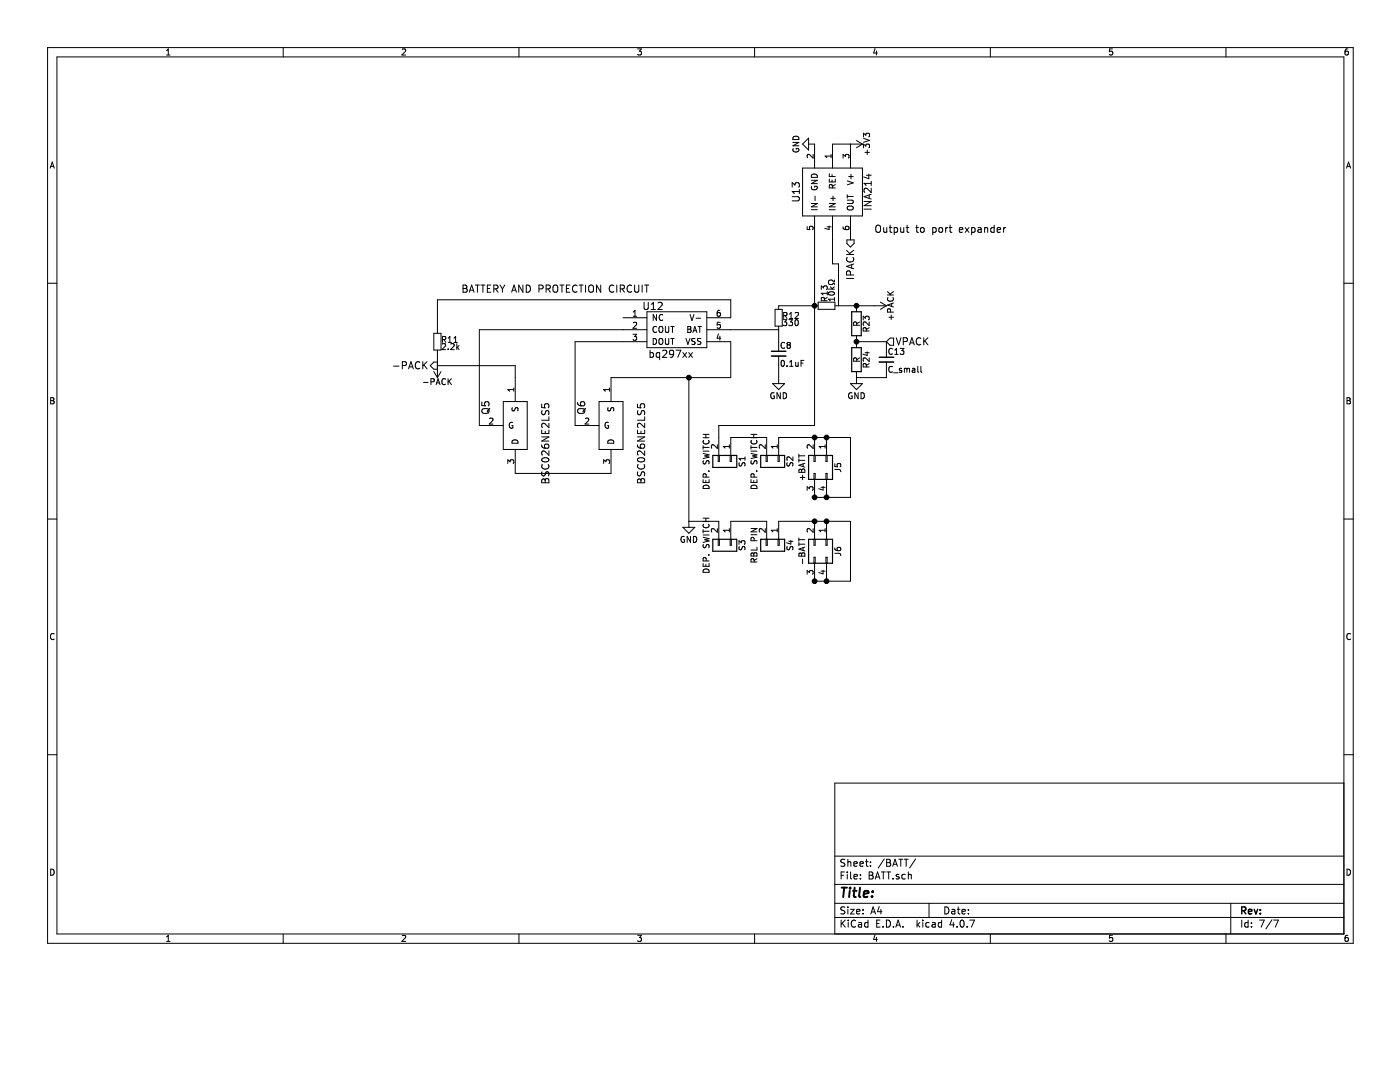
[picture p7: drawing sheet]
EESchema Schematic File Version 2
LIBS:eps_v1-rescue
LIBS:power
LIBS:device
LIBS:transistors
LIBS:conn
LIBS:linear
LIBS:regul
LIBS:74xx
LIBS:cmos4000
LIBS:adc-dac
LIBS:memory
LIBS:xilinx
LIBS:microcontrollers
LIBS:dsp
LIBS:microchip
LIBS:analog_switches
LIBS:motorola
LIBS:texas
LIBS:intel
LIBS:audio
LIBS:interface
LIBS:digital-audio
LIBS:philips
LIBS:display
LIBS:cypress
LIBS:siliconi
LIBS:opto
LIBS:atmel
LIBS:contrib
LIBS:valves
LIBS:power_management
LIBS:general_ssm
LIBS:ina214
LIBS:tps61088
LIBS:cdh_lib
LIBS:ads7952
LIBS:tps630250
LIBS:ref5025
LIBS:eps_v1-cache
EELAYER 25 0
EELAYER END
$Descr A4 11693 8268
encoding utf-8
Sheet 7 7
Title ""
Date ""
Rev ""
Comp ""
Comment1 ""
Comment2 ""
Comment3 ""
Comment4 ""
$EndDescr
$Comp
L bq297xx U12
U 1 1
P 5650 2750
F 0 "U12" H 5450 2950 60  0000 C CNN
F 1 "bq297xx" H 5600 2550 60  0000 C CNN
F 2 "Housings_SON:WSON6_1.5x1.5mm_Pitch0.5mm" H 5500 2450 60  0001 C CNN
F 3 "" H 5500 2450 60  0001 C CNN
	1    5650 2750
	1    0    0    -1  
$EndComp
$Comp
L R_Small R11
U 1 1
P 3650 2850
F 0 "R11" H 3680 2870 50  0000 L CNN
F 1 "2.2k" H 3680 2810 50  0000 L CNN
F 2 "Resistors_SMD:R_0603_HandSoldering" H 3650 2850 50  0001 C CNN
F 3 "" H 3650 2850 50  0001 C CNN
	1    3650 2850
	1    0    0    -1  
$EndComp
$Comp
L C_Small C8
U 1 1
P 6500 2950
F 0 "C8" H 6510 3020 50  0000 L CNN
F 1 "0.1uF" H 6510 2870 50  0000 L CNN
F 2 "Capacitors_SMD:C_0603_HandSoldering" H 6500 2950 50  0001 C CNN
F 3 "" H 6500 2950 50  0001 C CNN
	1    6500 2950
	1    0    0    -1  
$EndComp
$Comp
L +PACK #PWR0115
U 1 1
P 7300 2550
F 0 "#PWR0115" H 7300 2400 50  0001 C CNN
F 1 "+PACK" H 7300 2690 50  0000 C CNN
F 2 "" H 7300 2550 50  0001 C CNN
F 3 "" H 7300 2550 50  0001 C CNN
	1    7300 2550
	0    1    1    0   
$EndComp
Text Notes 3850 2450 0    60   ~ 0
BATTERY AND PROTECTION CIRCUIT
Text HLabel 7400 2850 2    60   Input ~ 0
VPACK
$Comp
L INA214 U13
U 1 1
P 6950 1600
F 0 "U13" H 6950 1300 60  0000 C CNN
F 1 "INA214" H 6950 1900 60  0000 C CNN
F 2 "kicad-libraries:SC70-6" H 6950 1900 60  0001 C CNN
F 3 "" H 6950 1900 60  0001 C CNN
	1    6950 1600
	0    1    1    0   
$EndComp
$Comp
L R_Small R13
U 1 1
P 6900 2550
F 0 "R13" H 6930 2570 50  0000 L CNN
F 1 "10kΩ" H 6930 2510 50  0000 L CNN
F 2 "Resistors_SMD:R_0603_HandSoldering" H 6900 2550 50  0001 C CNN
F 3 "" H 6900 2550 50  0001 C CNN
	1    6900 2550
	0    -1   -1   0   
$EndComp
$Comp
L +3V3 #PWR0116
U 1 1
P 7100 1200
F 0 "#PWR0116" H 7100 1050 50  0001 C CNN
F 1 "+3V3" H 7100 1340 50  0000 C CNN
F 2 "" H 7100 1200 50  0001 C CNN
F 3 "" H 7100 1200 50  0001 C CNN
	1    7100 1200
	0    1    1    0   
$EndComp
$Comp
L GND #PWR0117
U 1 1
P 6800 1200
F 0 "#PWR0117" H 6800 950 50  0001 C CNN
F 1 "GND" H 6800 1050 50  0000 C CNN
F 2 "" H 6800 1200 50  0001 C CNN
F 3 "" H 6800 1200 50  0001 C CNN
	1    6800 1200
	0    1    1    0   
$EndComp
Text HLabel 7100 2000 3    60   Output ~ 0
IPACK
Text Label 7300 1950 0    60   ~ 0
Output to port expander
$Comp
L GND #PWR0118
U 1 1
P 5750 4350
F 0 "#PWR0118" H 5750 4100 50  0001 C CNN
F 1 "GND" H 5750 4200 50  0000 C CNN
F 2 "" H 5750 4350 50  0001 C CNN
F 3 "" H 5750 4350 50  0001 C CNN
	1    5750 4350
	1    0    0    -1  
$EndComp
$Comp
L GND #PWR0119
U 1 1
P 6500 3150
F 0 "#PWR0119" H 6500 2900 50  0001 C CNN
F 1 "GND" H 6500 3000 50  0000 C CNN
F 2 "" H 6500 3150 50  0001 C CNN
F 3 "" H 6500 3150 50  0001 C CNN
	1    6500 3150
	1    0    0    -1  
$EndComp
Wire Wire Line
	6950 2200 6950 2000
Wire Wire Line
	7000 2200 6950 2200
Wire Wire Line
	7000 2550 7000 2200
Wire Wire Line
	6950 1200 7100 1200
Wire Wire Line
	6500 2550 6800 2550
Wire Wire Line
	7000 2550 7300 2550
Wire Wire Line
	6100 3150 6100 2850
Wire Wire Line
	6100 2500 6100 2650
Wire Wire Line
	3650 2500 6100 2500
Wire Wire Line
	6500 3150 6500 3050
Wire Wire Line
	6500 2750 6500 2850
Wire Wire Line
	6100 2750 6500 2750
Wire Wire Line
	4800 2850 5200 2850
Wire Wire Line
	4800 2850 4800 3550
Wire Wire Line
	4000 2750 5200 2750
Wire Wire Line
	5750 3150 5750 4350
$Comp
L R_Small R12
U 1 1
P 6500 2650
F 0 "R12" H 6530 2670 50  0000 L CNN
F 1 "330" H 6530 2610 50  0000 L CNN
F 2 "Resistors_SMD:R_0603_HandSoldering" H 6500 2650 50  0001 C CNN
F 3 "" H 6500 2650 50  0001 C CNN
	1    6500 2650
	1    0    0    -1  
$EndComp
Connection ~ 6800 2550
Wire Wire Line
	3650 2500 3650 2750
Wire Wire Line
	3650 2950 3650 3050
Connection ~ 5750 3150
$Comp
L -PACK #PWR0120
U 1 1
P 3650 3050
F 0 "#PWR0120" H 3650 2900 50  0001 C CNN
F 1 "-PACK" H 3650 3190 50  0000 C CNN
F 2 "" H 3650 3050 50  0001 C CNN
F 3 "" H 3650 3050 50  0001 C CNN
	1    3650 3050
	-1   0    0    1   
$EndComp
Text HLabel 3650 3050 0    60   Output ~ 0
-PACK
Connection ~ 6900 3650
Connection ~ 6800 3650
Connection ~ 6900 4150
Connection ~ 6800 4150
Connection ~ 6900 4350
Connection ~ 6800 4350
$Comp
L BSC026NE2LS5 Q6
U 1 1
P 5100 3550
F 0 "Q6" H 4950 3800 60  0000 C CNN
F 1 "BSC026NE2LS5" H 5250 3300 60  0000 C CNN
F 2 "Housings_SON:VSONP-8-1EP_5x6_Pitch1.27mm" H 5100 3550 60  0001 C CNN
F 3 "" H 5100 3550 60  0001 C CNN
	1    5100 3550
	0    -1   1    0   
$EndComp
$Comp
L BSC026NE2LS5 Q5
U 1 1
P 4300 3550
F 0 "Q5" H 4150 3800 60  0000 C CNN
F 1 "BSC026NE2LS5" H 4450 3300 60  0000 C CNN
F 2 "Housings_SON:VSONP-8-1EP_5x6_Pitch1.27mm" H 4300 3550 60  0001 C CNN
F 3 "" H 4300 3550 60  0001 C CNN
	1    4300 3550
	0    -1   1    0   
$EndComp
Wire Wire Line
	5100 3950 4300 3950
Wire Wire Line
	4000 2750 4000 3550
Wire Wire Line
	3650 3050 4300 3050
Wire Wire Line
	4300 3050 4300 3150
Wire Wire Line
	5100 3150 6100 3150
$Comp
L R R23
U 1 1
P 7150 2700
F 0 "R23" V 7230 2700 50  0000 C CNN
F 1 "R" V 7150 2700 50  0000 C CNN
F 2 "Resistors_SMD:R_0603_HandSoldering" V 7080 2700 50  0001 C CNN
F 3 "" H 7150 2700 50  0001 C CNN
	1    7150 2700
	1    0    0    -1  
$EndComp
Connection ~ 7150 2550
$Comp
L R R24
U 1 1
P 7150 3000
F 0 "R24" V 7230 3000 50  0000 C CNN
F 1 "R" V 7150 3000 50  0000 C CNN
F 2 "Resistors_SMD:R_0603_HandSoldering" V 7080 3000 50  0001 C CNN
F 3 "" H 7150 3000 50  0001 C CNN
	1    7150 3000
	1    0    0    -1  
$EndComp
Connection ~ 7150 2850
$Comp
L GND #PWR0121
U 1 1
P 7150 3150
F 0 "#PWR0121" H 7150 2900 50  0001 C CNN
F 1 "GND" H 7150 3000 50  0000 C CNN
F 2 "" H 7150 3150 50  0001 C CNN
F 3 "" H 7150 3150 50  0001 C CNN
	1    7150 3150
	1    0    0    -1  
$EndComp
$Comp
L C_Small C13
U 1 1
P 7400 3000
F 0 "C13" H 7410 3070 50  0000 L CNN
F 1 "C_small" H 7410 2920 50  0000 L CNN
F 2 "Capacitors_SMD:C_0603_HandSoldering" H 7400 3000 50  0001 C CNN
F 3 "" H 7400 3000 50  0001 C CNN
	1    7400 3000
	1    0    0    -1  
$EndComp
Wire Wire Line
	7400 2900 7400 2850
Wire Wire Line
	7400 2850 7150 2850
Wire Wire Line
	7400 3100 7400 3150
Wire Wire Line
	7400 3150 7150 3150
$Comp
L Conn_02x02_Counter_Clockwise J5
U 1 1
P 6900 3850
F 0 "J5" H 6950 3950 50  0000 C CNN
F 1 "+BATT" H 6950 3650 50  0000 C CNN
F 2 "Connectors_Hirose:Hirose_DF13-04P-1.25DS_04x1.25mm_Angled" H 6900 3850 50  0001 C CNN
F 3 "" H 6900 3850 50  0001 C CNN
	1    6900 3850
	0    1    1    0   
$EndComp
$Comp
L Conn_02x02_Counter_Clockwise J6
U 1 1
P 6900 4550
F 0 "J6" H 6950 4650 50  0000 C CNN
F 1 "-BATT" H 6950 4350 50  0000 C CNN
F 2 "Connectors_Hirose:Hirose_DF13-04P-1.25DS_04x1.25mm_Angled" H 6900 4550 50  0001 C CNN
F 3 "" H 6900 4550 50  0001 C CNN
	1    6900 4550
	0    1    1    0   
$EndComp
Wire Wire Line
	6500 3650 7100 3650
Wire Wire Line
	6800 4150 7100 4150
Wire Wire Line
	7100 4150 7100 3650
Wire Wire Line
	7100 4350 7100 4850
Wire Wire Line
	7100 4850 6800 4850
Connection ~ 6900 4850
Connection ~ 6800 4850
$Comp
L Conn_01x02 S3
U 1 1
P 6100 4550
F 0 "S3" H 6100 4650 50  0000 C CNN
F 1 "DEP. SWITCH" H 6100 4350 50  0000 C CNN
F 2 "Connectors_Hirose:Hirose_DF13-02P-1.25DS_02x1.25mm_Angled" H 6100 4550 50  0001 C CNN
F 3 "" H 6100 4550 50  0001 C CNN
	1    6100 4550
	0    1    1    0   
$EndComp
$Comp
L Conn_01x02 S4
U 1 1
P 6500 4550
F 0 "S4" H 6500 4650 50  0000 C CNN
F 1 "RBL PIN" H 6500 4350 50  0000 C CNN
F 2 "Connectors_Hirose:Hirose_DF13-02P-1.25DS_02x1.25mm_Angled" H 6500 4550 50  0001 C CNN
F 3 "" H 6500 4550 50  0001 C CNN
	1    6500 4550
	0    1    1    0   
$EndComp
Wire Wire Line
	6500 4350 7100 4350
Wire Wire Line
	6400 4350 6100 4350
Wire Wire Line
	5750 4350 6000 4350
$Comp
L Conn_01x02 S1
U 1 1
P 6100 3850
F 0 "S1" H 6100 3950 50  0000 C CNN
F 1 "DEP. SWITCH" H 6100 3650 50  0000 C CNN
F 2 "Connectors_Hirose:Hirose_DF13-02P-1.25DS_02x1.25mm_Angled" H 6100 3850 50  0001 C CNN
F 3 "" H 6100 3850 50  0001 C CNN
	1    6100 3850
	0    1    1    0   
$EndComp
$Comp
L Conn_01x02 S2
U 1 1
P 6500 3850
F 0 "S2" H 6500 3950 50  0000 C CNN
F 1 "DEP. SWITCH" H 6500 3650 50  0000 C CNN
F 2 "Connectors_Hirose:Hirose_DF13-02P-1.25DS_02x1.25mm_Angled" H 6500 3850 50  0001 C CNN
F 3 "" H 6500 3850 50  0001 C CNN
	1    6500 3850
	0    1    1    0   
$EndComp
Wire Wire Line
	6800 2000 6800 3550
Wire Wire Line
	6400 3650 6100 3650
Wire Wire Line
	6000 3650 6000 3550
Wire Wire Line
	6000 3550 6800 3550
$EndSCHEMATC
